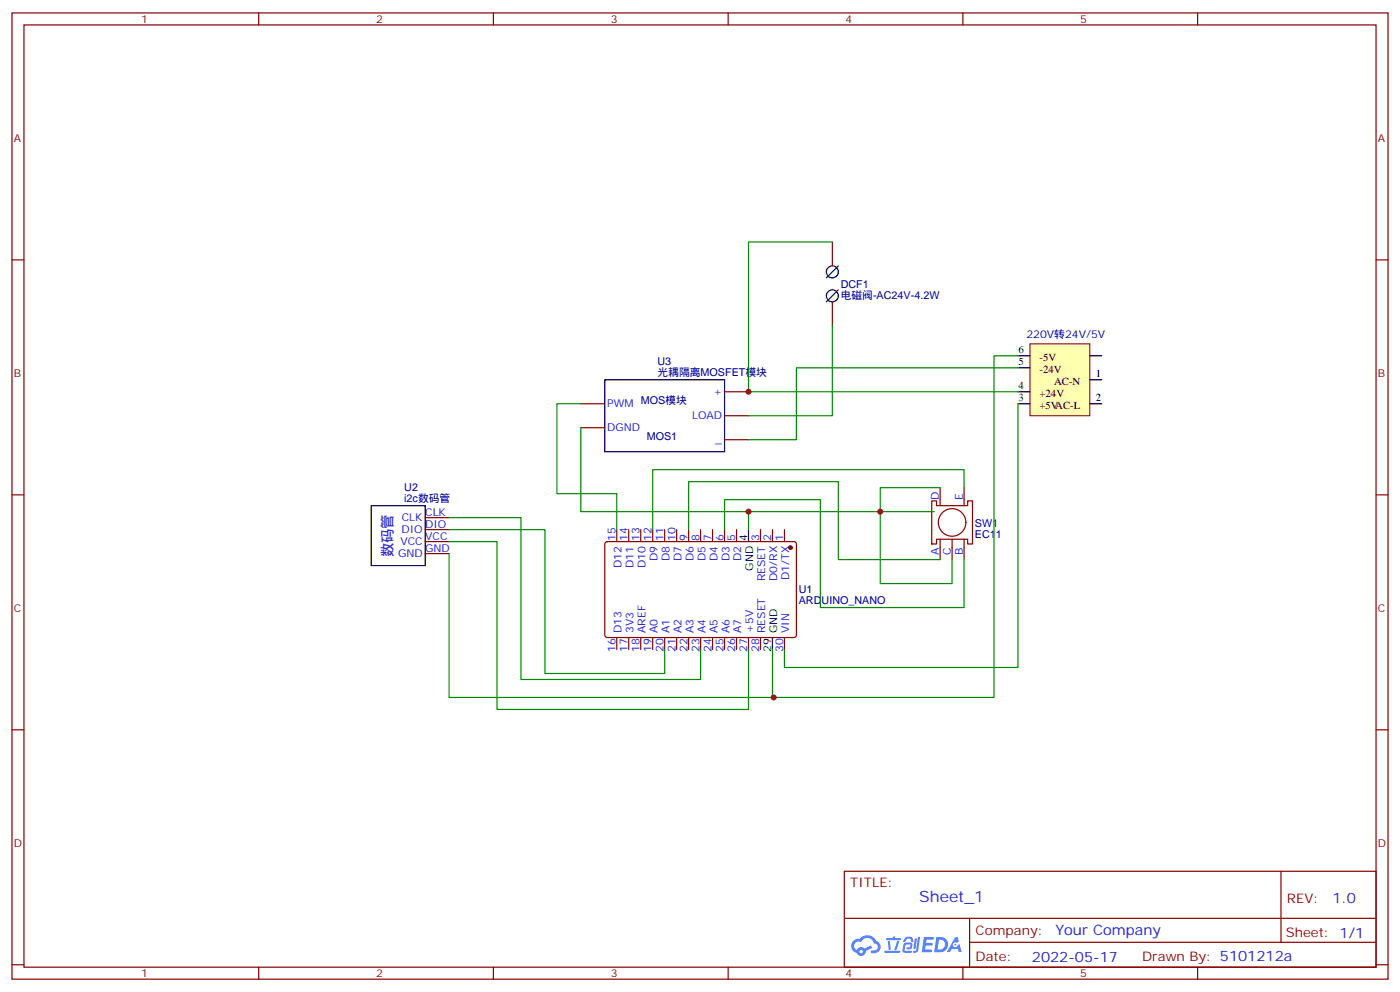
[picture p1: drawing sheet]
<svg xmlns="http://www.w3.org/2000/svg" width="412mm" height="292mm" viewBox="0 0 412 292" stroke-linecap="round" stroke-linejoin="round" font-family="sans-serif">
<g fill="none" stroke="#870000" stroke-width=".35">
<path d="M3.5 3.8h405.4v284.3h-405.4zM7.1 7.3h398.2v277.3h-398.2zM76.2 3.8v3.5M145.3 3.8v3.5M214.5 3.8v3.5M283.6 3.8v3.5M352.8 3.8v3.5M3.5 76.5h3.6M405.3 76.5h3.6M3.5 145.6h3.6M405.3 145.6h3.6M3.5 214.8h3.6"/>
<path d="M405.3 214.8h3.6M248.7 256.4h156.6v28.2h-156.6zM377.3 256.4v20.9M248.7 270.2h156.5M285.6 277.3h119.6M285.6 270.2v14.2M3.5 283.9h3.6M76.2 284.6v3.5M145.3 284.6v3.5M214.5 284.6v3.5M283.6 284.6v3.5M352.8 284.6v3.5"/>
<path d="M405.3 283.9h3.6"/>
</g>
<g fill="#5487ff">
<path d="M272.1 275.7h2.6l.3 .2-.1 .6h-2l-.1 1h1.6l.4 .4-.4 .4h-1.7l-.2 1.1 1.8 .1 .3 .3-.2 .4h-2.9z"/>
<path d="M281.4 275.8h.7l.4 1.3-.7 .3a.74 .74 0 0 0-1.1 .3 .74 .74 0 0 0 .5 1.1 .74 .74 0 0 0 .9-.7l.5-.3 .7 2.4h-.9l-.2-1h-1.9l-.5 1h-.9z"/>
<path d="M269.5 276.2h.6l-.4 2.9a.31 .31 0 0 1-.3 .3 .31 .31 0 0 1-.3-.3z"/>
<path d="M270.4 275.7h.6l-.5 4a.89 .89 0 0 1-.7 .7 .89 .89 0 0 1-.9-.3l1-.5z"/>
<path d="M266.8 275.9l.6-.2 1.2 .1 .5 1.3-.6 .1-.4-.9-1 .1a.95 .95 0 0 1-1 .8l-.1-.2z"/>
<path d="M266.4 277.6l1.8-.2a1.04 1.04 0 0 1 .6 1.1 1.04 1.04 0 0 1-.8 .9h-.7a.29 .29 0 0 1-.3-.4 .29 .29 0 0 1 .3-.2h.7l.2-.8h-1.4l-.4 1.8h1.9a.29 .29 0 0 1 .3 .3 .29 .29 0 0 1-.3 .3h-2l-.4-.3 .2-2.1z"/>
<path d="M260.5 279.8h4.4a.3 .3 0 0 1 .3 .3 .3 .3 0 0 1-.3 .3h-4.3z"/>
<path d="M264.3 276.9h.6l-.5 1.6a1.02 1.02 0 0 1-.7 1.2l-.2-.3z"/>
<path d="M261.5 276.9h.6l.3 2.4-.3 .3-.3-.2z"/>
<path d="M261.1 276.1h1.9l.2-.5h.5l-.1 .5h1.5a.29 .29 0 0 1 .3 .3 .29 .29 0 0 1-.3 .3h-3.9z"/>
<path d="M275.8 275.7l-.6 4.5h1.4a2.27 2.27 0 0 0 2.7-2.3 2.27 2.27 0 0 0-2.7-2.2zM276.6 276.5a1.5 1.5 0 0 1 1.8 1.6 1.5 1.5 0 0 1-1.9 1.3h-.3z"/>
<path d="M251.4 276.9a2.09 2.09 0 0 0 1 3.5 1.37 1.37 0 0 0 1.5 .9 1.37 1.37 0 0 0 1.1-1.4l2-1-.5-.7-1.8 1a1.4 1.4 0 0 0-2.3 .4 1.32 1.32 0 0 1-.6-1.9 1.32 1.32 0 0 1 1.9-.4 2.02 2.02 0 0 1 2-1.3 2.02 2.02 0 0 1 1.8 1.6 1.09 1.09 0 0 1 1.1 1.4 1.09 1.09 0 0 1-1.6 .7 .41 .41 0 0 0-.5 .3 .41 .41 0 0 0 .4 .5 1.89 1.89 0 0 0 2.4-1.2 1.89 1.89 0 0 0-1.2-2.4 2.98 2.98 0 0 0-5-.6l-1 .1zM253.2 280a.52 .52 0 0 1 1 0 .52 .52 0 0 1-1 0z"/>
<circle cx="281.4" cy="278" r=".28"/>
</g>
<g fill="none" stroke="#870000" stroke-width=".35">
<path d="M245.2 71.2v7M245.2 88.8v7.1M171.1 118.8h7.1M213.4 115.3h7.1M171.1 125.9h7.1M213.4 122.3h7.1M213.4 129.4h7.1M125.2 159.4h7.1M125.2 155.9h7.1M125.2 152.3h7.1M178.4 159.6l.5-.2h55.3l.4 .7-.1 27.1-.6 .4-55.3-.1-.4-.6v-26.8zM181.7 155.9v3.5"/>
<path d="M185.2 155.9v3.5M188.7 155.9v3.5M192.3 155.9v3.5M195.8 155.9v3.5M199.3 155.9v3.5M202.8 155.9v3.5M206.4 155.9v3.5M209.9 155.9v3.5M213.4 155.9v3.5M217 155.9v3.5M224 155.9v3.5M227.5 155.9v3.5"/>
<path d="M231.1 155.9v3.5M274.5 147.4h1.4v1.4h9.1v-1.4h1.5v12.7h-1.5v-1.4h-9.1v1.4h-1.4zM276.9 158.7v6M276.9 143.5v5.3M280.5 158.7v6M284 143.5v5.3M284 158.7v6M125.2 162.9h7.1M181.7 187.6v3.5M185.2 187.6v3.5M188.7 187.6v3.5M192.3 187.6v3.5"/>
<path d="M195.8 187.6v3.5M199.3 187.6v3.5M202.8 187.6v3.5M206.4 187.6v3.5M209.9 187.6v3.5M213.4 187.6v3.5M217 187.6v3.5M220.5 187.6v3.5M224 187.6v3.5M231.1 187.6v3.5"/>
<circle cx="280.5" cy="153.7" r="4.1"/>
</g>
<circle cx="232.8" cy="161.1" r=".53" fill="#870000" stroke="#870000" stroke-width=".35"/>
<g fill="none" stroke="#000" stroke-width=".35">
<path d="M246.9 78.2l-3.5 3.6M246.9 85.3l-3.5 3.5M178.2 111.8h35.2v21.1h-35.2zM109.4 148.8h15.8v17.6h-15.8zM220.5 155.9v3.5M227.5 187.6v3.5"/>
<circle cx="245.2" cy="80" r="1.76"/>
<circle cx="245.2" cy="87.1" r="1.76"/>
</g>
<path d="M132.3 159.4h14.1v49.4h74.1M132.3 155.9h28.2v42.3h35.3v-7.1M132.3 152.3h21.2v47.7h52.9v-8.9M202.8 155.9v-14.2h44.1v23h30M213.4 155.9v-8.9h28.3v31.8h42.3v-14.1M275.2 150.6h-15.9v21.1h21.2v-7M276.9 143.5h-17.6v7.1h-38.8M284 143.5v-5.3h-91.7v17.7M132.3 162.9v42.3h95.6" fill="none" stroke="#008700" stroke-width=".35"/>
<path d="M303.4 101.2h17.6v21.1h-17.6z" fill="#ffffb0" stroke="#800000" stroke-width=".29"/>
<path d="M299.9 104.7h3.5M299.9 118.8h3.5M299.9 108.2h3.5M299.9 115.3h3.5M321 104.7h3.6M321 111.8h3.6M321 118.8h3.6" fill="none" stroke="#000" stroke-width=".35"/>
<path d="M245.2 71.2h-24.7v44.1h79.4M245.2 95.9v26.4h-24.7M171.1 118.8h-7.1v26.5h17.7v10.6M299.9 108.2h-65.3v21.2h-14.1M299.9 118.8v77.6h-68.8v-5.3M299.9 104.7h-7.1v100.5h-65.3v-14.1M171.1 125.9v24.7h49.4v5.3M220.5 191.1v17.7" fill="none" stroke="#008700" stroke-width=".35"/>
<g fill="#c00">
<circle cx="220.5" cy="115.3" r=".88"/>
<circle cx="227.9" cy="205.2" r=".88"/>
<circle cx="220.5" cy="150.6" r=".88"/>
<circle cx="259.3" cy="150.6" r=".88"/>
</g>
<text font-size="4.6" fill="#00f" x="270.8" y="265.4">Sheet_1</text>
<g font-size="4.2" fill="#00f">
<text x="115.6" y="164" transform="rotate(-90 115.6 164)">数码管</text>
<text x="392.5" y="265.7">1.0</text>
<text x="310.9" y="275.2">Your Company</text>
<text x="304" y="283">2022-05-17</text>
</g>
<g font-size="3.9" fill="#800">
<text x="250.5" y="261">TITLE:</text>
<text x="379.1" y="265.7">REV:</text>
<text x="287.4" y="275.2">Company:</text>
<text x="378.7" y="275.8">Sheet: 1/1</text>
<text x="287.4" y="282.9">Date:</text>
<text x="336.4" y="282.9">Drawn By: 5101212a</text>
</g>
<g font-size="3.2" fill="#800">
<text x="41.6" y="6.8">1</text>
<text x="110.8" y="6.8">2</text>
<text x="179.9" y="6.8">3</text>
<text x="249.1" y="6.8">4</text>
<text x="318.2" y="6.8">5</text>
<text x="4.1" y="41.9">A</text>
<text x="405.9" y="41.9">A</text>
<text x="4.1" y="111.1">B</text>
<text x="405.9" y="111.1">B</text>
<text x="4.1" y="180.2">C</text>
<text x="405.9" y="180.2">C</text>
<text x="4.1" y="249.3">D</text>
<text x="405.9" y="249.3">D</text>
<text x="41.6" y="287.6">1</text>
<text x="110.8" y="287.6">2</text>
<text x="179.9" y="287.6">3</text>
<text x="249.1" y="287.6">4</text>
<text x="318.2" y="287.6">5</text>
</g>
<g font-size="3.2" fill="#000080">
<text x="247.6" y="87.9">电磁阀-AC24V-4.2W</text>
<text x="247.6" y="84.7">DCF1</text>
<text x="302.3" y="99.4">220V转24V/5V</text>
<text x="193.7" y="107.5">U3</text>
<text x="193.7" y="110.7">光耦隔离MOSFET模块</text>
<text x="188.7" y="118.8">MOS模块</text>
<text x="190.5" y="129.4">MOS1</text>
<text x="119.1" y="147.7">i2c数码管</text>
<text x="119.1" y="144.6">U2</text>
<text x="287.2" y="155.2">SW1</text>
<text x="287.2" y="158.5">EC11</text>
<text x="235.3" y="177.9">ARDUINO_NANO</text>
<text x="235.3" y="174.6">U1</text>
</g>
<text font-size="3.2" fill="#fff" x="319.4" y="101.2">*</text>
<g font-size="3.2">
<text x="300" y="104">6</text>
<text x="300" y="107.5">5</text>
<text x="306.2" y="106.3">-5V</text>
<text x="306.2" y="109.8">-24V</text>
<text x="310.5" y="113.3">AC-N</text>
<text x="322.8" y="111.1">1</text>
<text x="300" y="114.6">4</text>
<text x="300" y="118.1">3</text>
<text x="306.2" y="116.9">+24V</text>
<text x="322.8" y="118.1">2</text>
<text x="306.2" y="120.4">+5VAC-L</text>
<text x="220.1" y="159.2" transform="rotate(-90 220.1 159.2)">4</text>
<text x="221.9" y="168" transform="rotate(-90 221.9 168)">GND</text>
<text x="227.2" y="191.8" transform="rotate(-90 227.2 191.8)">29</text>
<text x="229" y="186.3" transform="rotate(-90 229 186.3)">GND</text>
</g>
<g font-size="3.2" fill="#00f">
<text x="178.9" y="119.9">PWM</text>
<text x="210.1" y="116.3">+</text>
<text x="203.8" y="123.4">LOAD</text>
<text x="178.9" y="126.9">DGND</text>
<text x="210.7" y="130.5">_</text>
<text x="276.6" y="147" transform="rotate(-90 276.6 147)">D</text>
<text x="283.6" y="147" transform="rotate(-90 283.6 147)">E</text>
<text x="118.4" y="153.4">CLK</text>
<text x="125.2" y="155.5">DIO</text>
<text x="125.2" y="152">CLK</text>
<text x="117.9" y="160.4">VCC</text>
<text x="118.3" y="156.9">DIO</text>
<text x="125.2" y="159">VCC</text>
<text x="181.3" y="159.2" transform="rotate(-90 181.3 159.2)">15</text>
<text x="184.9" y="159.2" transform="rotate(-90 184.9 159.2)">14</text>
<text x="188.4" y="159.2" transform="rotate(-90 188.4 159.2)">13</text>
<text x="191.9" y="159.2" transform="rotate(-90 191.9 159.2)">12</text>
<text x="195.4" y="159.2" transform="rotate(-90 195.4 159.2)">11</text>
<text x="199" y="159.2" transform="rotate(-90 199 159.2)">10</text>
<text x="202.5" y="159.2" transform="rotate(-90 202.5 159.2)">9</text>
<text x="206" y="159.2" transform="rotate(-90 206 159.2)">8</text>
<text x="209.5" y="159.2" transform="rotate(-90 209.5 159.2)">7</text>
<text x="213.1" y="159.2" transform="rotate(-90 213.1 159.2)">6</text>
<text x="216.6" y="159.2" transform="rotate(-90 216.6 159.2)">5</text>
<text x="223.7" y="159.2" transform="rotate(-90 223.7 159.2)">3</text>
<text x="227.2" y="159.2" transform="rotate(-90 227.2 159.2)">2</text>
<text x="230.7" y="159.2" transform="rotate(-90 230.7 159.2)">1</text>
<text x="117.2" y="164">GND</text>
<text x="125.2" y="162.6">GND</text>
<text x="183.1" y="167.2" transform="rotate(-90 183.1 167.2)">D12</text>
<text x="186.6" y="167.2" transform="rotate(-90 186.6 167.2)">D11</text>
<text x="190.1" y="167.2" transform="rotate(-90 190.1 167.2)">D10</text>
<text x="193.7" y="165.1" transform="rotate(-90 193.7 165.1)">D9</text>
<text x="197.2" y="165.1" transform="rotate(-90 197.2 165.1)">D8</text>
<text x="200.7" y="165.1" transform="rotate(-90 200.7 165.1)">D7</text>
<text x="204.3" y="165.1" transform="rotate(-90 204.3 165.1)">D6</text>
<text x="207.8" y="165.1" transform="rotate(-90 207.8 165.1)">D5</text>
<text x="211.3" y="165.1" transform="rotate(-90 211.3 165.1)">D4</text>
<text x="214.8" y="165.1" transform="rotate(-90 214.8 165.1)">D3</text>
<text x="218.4" y="165.1" transform="rotate(-90 218.4 165.1)">D2</text>
<text x="276.6" y="163.3" transform="rotate(-90 276.6 163.3)">A</text>
<text x="280.1" y="163.4" transform="rotate(-90 280.1 163.4)">C</text>
<text x="283.6" y="163.3" transform="rotate(-90 283.6 163.3)">B</text>
<text x="225.4" y="171" transform="rotate(-90 225.4 171)">RESET</text>
<text x="229" y="171" transform="rotate(-90 229 171)">D0/RX</text>
<text x="232.5" y="170.7" transform="rotate(-90 232.5 170.7)">D1/TX</text>
<text x="181.3" y="191.8" transform="rotate(-90 181.3 191.8)">16</text>
<text x="183.1" y="186.3" transform="rotate(-90 183.1 186.3)">D13</text>
<text x="184.9" y="191.8" transform="rotate(-90 184.9 191.8)">17</text>
<text x="186.6" y="186.3" transform="rotate(-90 186.6 186.3)">3V3</text>
<text x="188.4" y="191.8" transform="rotate(-90 188.4 191.8)">18</text>
<text x="190.1" y="186.3" transform="rotate(-90 190.1 186.3)">AREF</text>
<text x="191.9" y="191.8" transform="rotate(-90 191.9 191.8)">19</text>
<text x="193.7" y="186.3" transform="rotate(-90 193.7 186.3)">A0</text>
<text x="195.4" y="191.8" transform="rotate(-90 195.4 191.8)">20</text>
<text x="197.2" y="186.3" transform="rotate(-90 197.2 186.3)">A1</text>
<text x="199" y="191.8" transform="rotate(-90 199 191.8)">21</text>
<text x="200.7" y="186.3" transform="rotate(-90 200.7 186.3)">A2</text>
<text x="202.5" y="191.8" transform="rotate(-90 202.5 191.8)">22</text>
<text x="204.3" y="186.3" transform="rotate(-90 204.3 186.3)">A3</text>
<text x="206" y="191.8" transform="rotate(-90 206 191.8)">23</text>
<text x="207.8" y="186.3" transform="rotate(-90 207.8 186.3)">A4</text>
<text x="209.5" y="191.8" transform="rotate(-90 209.5 191.8)">24</text>
<text x="211.3" y="186.3" transform="rotate(-90 211.3 186.3)">A5</text>
<text x="213.1" y="191.8" transform="rotate(-90 213.1 191.8)">25</text>
<text x="214.8" y="186.3" transform="rotate(-90 214.8 186.3)">A6</text>
<text x="216.6" y="191.8" transform="rotate(-90 216.6 191.8)">26</text>
<text x="218.4" y="186.3" transform="rotate(-90 218.4 186.3)">A7</text>
<text x="220.1" y="191.8" transform="rotate(-90 220.1 191.8)">27</text>
<text x="221.9" y="186.3" transform="rotate(-90 221.9 186.3)">+5V</text>
<text x="223.7" y="191.8" transform="rotate(-90 223.7 191.8)">28</text>
<text x="225.4" y="186.3" transform="rotate(-90 225.4 186.3)">RESET</text>
<text x="230.7" y="191.8" transform="rotate(-90 230.7 191.8)">30</text>
<text x="232.5" y="186.3" transform="rotate(-90 232.5 186.3)">VIN</text>
</g>
</svg>
